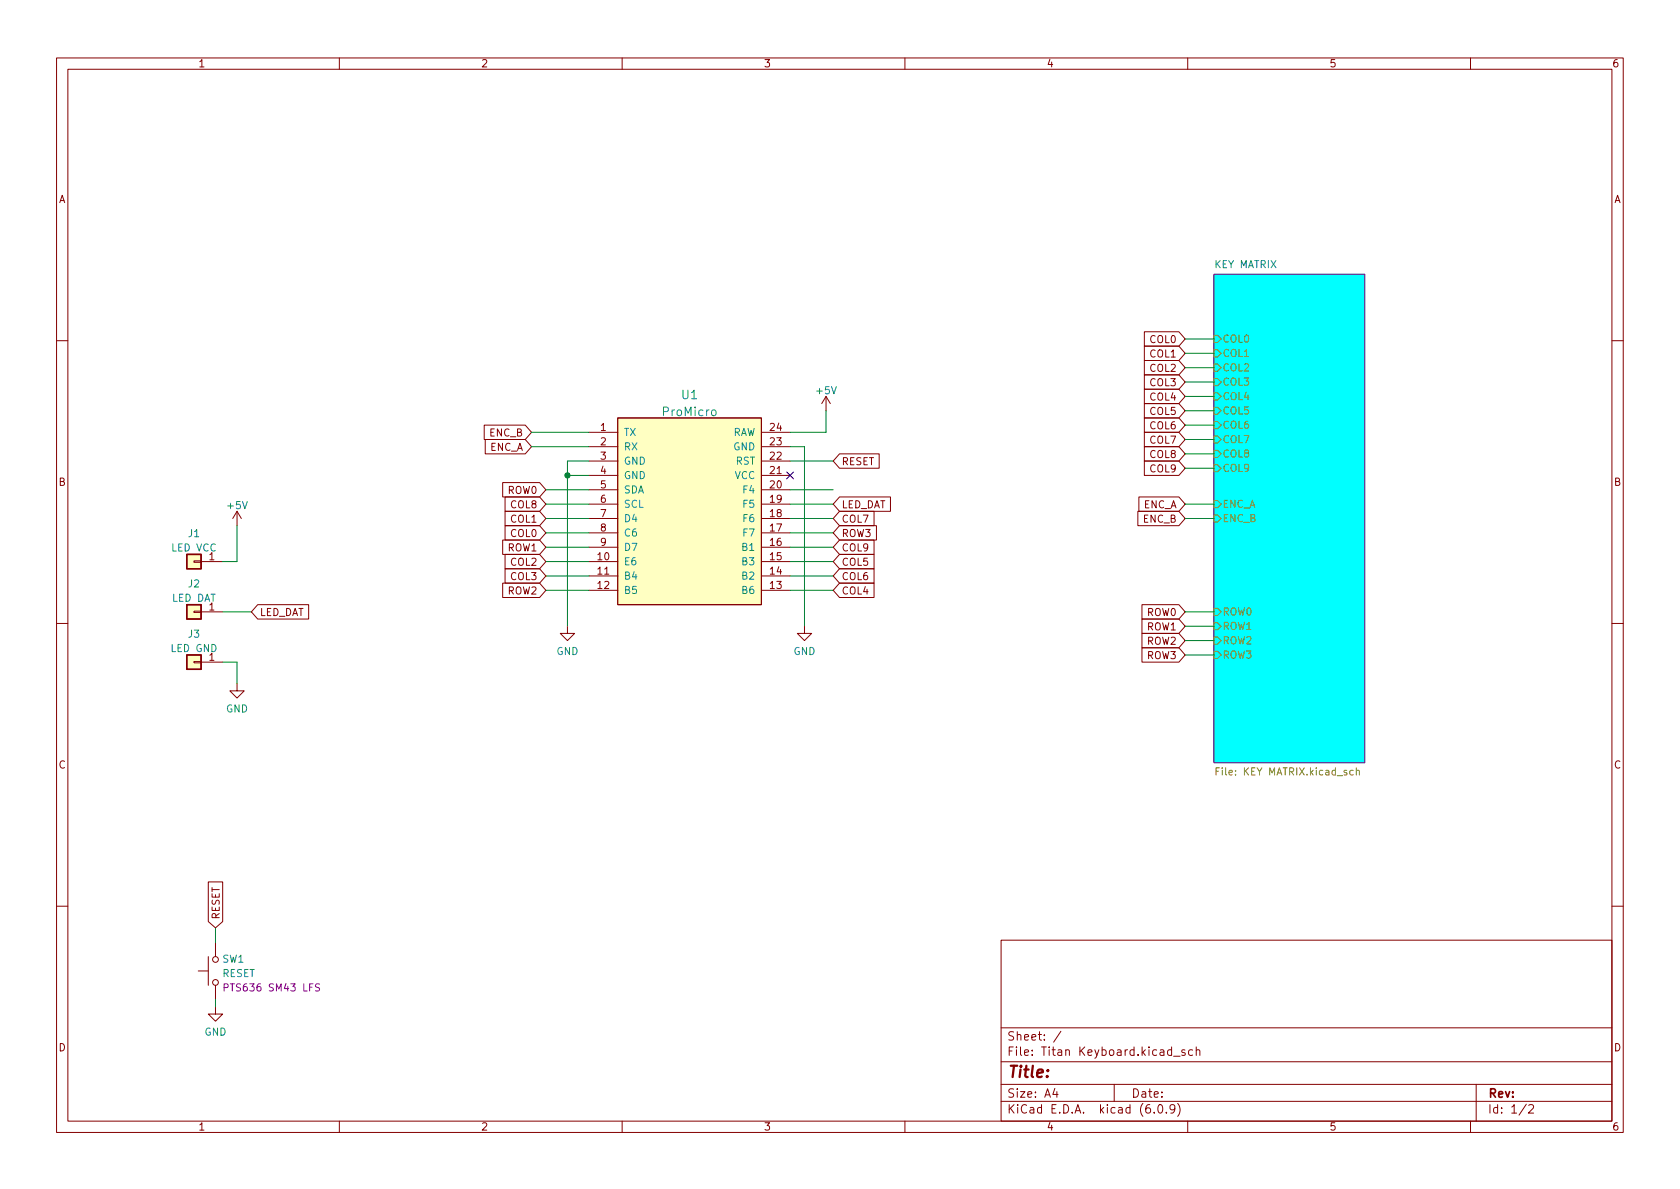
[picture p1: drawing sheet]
<svg xmlns="http://www.w3.org/2000/svg" width="297mm" height="210mm" viewBox="0 0 297 210" stroke-linecap="round" stroke-linejoin="round" font-family="sans-serif">
<g fill="none" stroke="#840000" stroke-width=".18">
<path d="M10 10.2h277v190.1h-277zM12 12.2h273v186.1h-273zM60 10.2v2M110 10.2v2M160 10.2v2M210 10.2v2M260 10.2v2M202.3 58.7h6.1l1.1 1.2-1.1 1.3h-6.1zM10 60.2h2M85.6 75.2h7.3l1.1 1.2-1.1 1.3h-7.3zM85.8 77.7h7.1l1.1 1.3-1.1 1.3h-7.1zM104.1 76.4h5.1"/>
<path d="M104.1 79h5.1M109.2 73.9h25.4v33h-25.4zM134.6 76.4h5.1M134.6 79h5.1M146 70.1l-.7 1.3M146 70.1v2.5M146 70.1l.8 1.3M202.3 79h6.1l1.1 1.3-1.1 1.2h-6.1zM202.3 66.3h6.1l1.1 1.3-1.1 1.2h-6.1zM202.3 63.7h6.1l1.1 1.3-1.1 1.3h-6.1zM202.3 61.2h6.1l1.1 1.3-1.1 1.2h-6.1zM202.3 73.9h6.1l1.1 1.3-1.1 1.2h-6.1z"/>
<path d="M202.3 76.4h6.1l1.1 1.3-1.1 1.3h-6.1zM202.3 68.8h6.1l1.1 1.3-1.1 1.3h-6.1zM202.3 71.4h6.1l1.1 1.2-1.1 1.3h-6.1zM285 60.2h2M34.3 99.2h1.3v.2h-1.3zM35.6 99.3h3.8M41.9 90.4l-.8 1.3M41.9 90.4v2.6M41.9 90.4l.8 1.3M88.9 85.3h6.5l1.1 1.3-1.1 1.3h-6.5zM88.9 95.5h6.5l1.1 1.3-1.1 1.2h-6.5zM89.3 87.9h6.1l1.1 1.2-1.1 1.3h-6.1z"/>
<path d="M89.3 93h6.1l1.1 1.2-1.1 1.3h-6.1zM89.3 90.4h6.1l1.1 1.3-1.1 1.3h-6.1zM89.3 98h6.1l1.1 1.3-1.1 1.3h-6.1zM104.1 99.3h5.1M104.1 96.8h5.1M104.1 94.2h5.1M104.1 91.7h5.1M104.1 89.1h5.1M104.1 86.6h5.1M104.1 84.1h5.1M104.1 81.5h5.1M134.6 99.3h5.1"/>
<path d="M134.6 96.8h5.1M134.6 94.2h5.1M134.6 91.7h5.1M134.6 89.1h5.1M134.6 86.6h5.1M134.6 84.1h5.1M134.6 81.5h5.1M148.4 80.3h7v2.5h-7l-1.1-1.3zM148.4 87.9h9v2.5h-9l-1.1-1.3zM148.4 95.5h6.1v2.5h-6.1l-1.1-1.2zM148.4 93h6.6v2.5h-6.6l-1.1-1.3zM148.4 90.4h6.1v2.6h-6.1l-1.1-1.3z"/>
<path d="M148.4 98h6.1v2.6h-6.1l-1.1-1.3zM201.2 90.4h7.2l1.1 1.3-1.1 1.3h-7.2zM201.4 87.9h7l1.1 1.2-1.1 1.3h-7zM202.3 81.5h6.1l1.1 1.3-1.1 1.3h-6.1zM10 110.2h2M34.3 117h1.3v.2h-1.3zM34.3 108.1h1.3v.2h-1.3zM35.6 117.1h3.8M35.6 108.2h3.8M45.6 106.9h9v2.6h-9l-1.2-1.3zM88.9 103.1h6.5l1.1 1.3-1.1 1.3h-6.5zM89.3 100.6h6.1l1.1 1.2-1.1 1.3h-6.1z"/>
<path d="M100.3 110.7v1.3h1.3l-1.3 1.3-1.2-1.3h1.2M104.1 101.8h5.1M104.1 104.4h5.1M134.6 101.8h5.1M134.6 104.4h5.1M142.2 110.7v1.3h1.3l-1.3 1.3-1.2-1.3h1.2M148.4 103.1h6.1v2.6h-6.1l-1.1-1.3zM148.4 100.6h6.1v2.5h-6.1l-1.1-1.3zM201.9 114.5h6.5l1.1 1.3-1.1 1.3h-6.5zM201.9 112h6.5l1.1 1.3-1.1 1.2h-6.5zM201.9 106.9h6.5l1.1 1.3-1.1 1.3h-6.5zM201.9 109.5h6.5l1.1 1.2-1.1 1.3h-6.5z"/>
<path d="M285 110.2h2M41.9 120.9v1.3h1.3l-1.3 1.2-1.3-1.2h1.3M36.8 156h2.6v7l-1.3 1.1-1.3-1.1zM10 160.2h2M35.1 171.7h1.7M36.8 169.2v5M38.1 178v1.3h1.3l-1.3 1.3-1.3-1.3h1.3M38.1 166.6v2.6M38.1 174.2v2.6M177 166.3h108v32h-108zM285 160.2h2M60 198.3v2"/>
<path d="M110 198.3v2M160 198.3v2M177 194.8h108M177 191.8h108M177 187.8h108M177 181.8h108M186.5 192.5l-.4 1h1M186.9 193v1M187.6 182.4l-1.3 1.9M197 191.8v3M204.1 196.7v.1M204.9 195.4l.2-.1a.81 .81 0 0 1 .6 .7 .81 .81 0 0 1-.3 .8h-.2a.81 .81 0 0 1-.6-.6 .81 .81 0 0 1 .3-.8z"/>
<path d="M206.2 196.7v.1M207.5 186.8h1.1M207.7 196l-.3 .3h-.3l-.2-.3 .1-.6 .4-.1 .2 .2a.99 .99 0 0 1-.3 1.3h-.3M208.2 195.1a1.72 1.72 0 0 1 0 2.3M209.5 185.7l-.4-.1-.2 .2 .1 .3 .5 .1v.4h-.6M210 198.3v2M210.9 185.7l-.5-.1-.3 .3v.4l.2 .3h.6M211.5 185.8l.2-.2 .4 .1v.9M211.5 185.1v1.5M260 198.3v2M261 191.8v6.5M269.9 195.3l-1.3 1.9"/>
<path d="M270.3 195.5l.6-.2 .2 .2 .1 .3-1 1h1"/>
<circle cx="38.1" cy="173.7" r=".51"/>
<circle cx="38.1" cy="169.7" r=".51"/>
</g>
<path d="M214.6 48.5h26.7v86.4h-26.7z" fill="#0ff" stroke="#0ff" stroke-width=".18"/>
<path d="M214.6 48.5h26.7v86.4h-26.7zM39.6 174.6h.6l.2-.2-.1-.3-.7-.1v1.2M56.5 174h-.5l-.2 .1v.4l.6 .2 .1 .3-.2 .2h-.5" fill="none" stroke="#840084" stroke-width=".18"/>
<g fill="none" stroke="#848400" stroke-width=".18">
<path d="M214.6 59.3h.7l.6 .6-.6 .7h-.7zM214.6 69.5h.7l.6 .6-.6 .6h-.7zM214.6 74.5h.7l.6 .7-.6 .6h-.7zM214.6 72h.7l.6 .6-.6 .7h-.7zM214.6 77.1h.7l.6 .6-.6 .7h-.7zM214.6 79.6h.7l.6 .7-.6 .6h-.7zM214.6 66.9h.7l.6 .7-.6 .6h-.7zM214.6 64.4h.7l.6 .6-.6 .7h-.7zM214.6 61.8h.7l.6 .7-.6 .6h-.7zM214.6 82.2h.7l.6 .6-.6 .6h-.7zM214.6 88.5h.7l.6 .6-.6 .7h-.7zM214.6 91.1h.7l.6 .6-.6 .6h-.7z"/>
<path d="M214.6 110.1h.7l.6 .6-.6 .7h-.7zM214.6 107.6h.7l.6 .6-.6 .6h-.7zM214.6 112.6h.7l.6 .7-.6 .6h-.7zM214.6 115.2h.7l.6 .6-.6 .7h-.7zM215 136.4h.4M215.6 135.8h-.6v1.2M239.3 136.3l-.4-.1-.2 .2 .1 .6h.5M239.8 136.3l.2-.1 .3 .1 .1 .7M239.8 135.8v1.2"/>
</g>
<g fill="#ffffc2" stroke="#ffffc2" stroke-width=".18">
<path d="M33 115.8h2.6v2.6h-2.6z"/>
<path d="M33 98h2.6v2.6h-2.6z"/>
<path d="M33 106.9h2.6v2.6h-2.6z"/>
<path d="M109.2 73.9h25.4v33h-25.4z"/>
</g>
<path d="M33 98h2.6v2.6h-2.6zM33 115.8h2.6v2.6h-2.6zM33 106.9h2.6v2.6h-2.6z" fill="none" stroke="#840000" stroke-width=".25"/>
<path d="M125.9 72.6l.2-.1 .4 .1 .1 .6-.1 .2-.4 .1-.2-.1z" fill="none" stroke="#008484" stroke-width=".18"/>
<g fill="none" stroke="#008400" stroke-width=".18">
<path d="M209.5 59.9h5.1M94 76.4h10.1M94 79h10.1M139.7 79h2.5v31.7M146 72.6v3.8h-6.3M209.5 77.7h5.1M209.5 65h5.1M209.5 70.1h5.1M209.5 72.6h5.1M209.5 75.2h5.1M209.5 67.6h5.1M209.5 62.5h5.1"/>
<path d="M41.9 93v6.3h-2.5M96.5 91.7h7.6M96.5 94.2h7.6M96.5 96.8h7.6M96.5 89.1h7.6M96.5 86.6h7.6M96.5 99.3h7.6M100.3 84.1h3.8M104.1 81.5h-3.8v29.2M139.7 91.7h7.6M139.7 94.2h7.6M139.7 96.8h7.6"/>
<path d="M139.7 89.1h7.6M139.7 81.5h7.6M139.7 86.6h7.6M139.7 99.3h7.6M209.5 91.7h5.1M209.5 89.1h5.1M209.5 82.8h5.1M209.5 80.3h5.1M39.4 108.2h5M39.4 117.1h2.5v3.8M96.5 101.8h7.6M96.5 104.4h7.6"/>
<path d="M139.7 101.8h7.6M139.7 104.4h7.6M209.5 108.2h5.1M209.5 113.3h5.1M209.5 110.7h5.1M209.5 115.8h5.1M38.1 164.1v2.5M38.1 176.8v1.2"/>
</g>
<path d="M139.1 83.5l1.2 1.2M140.3 83.5l-1.2 1.2" fill="none" stroke="#000084" stroke-width=".18"/>
<circle cx="100.3" cy="84.1" r=".46" fill="#008400" stroke="#008400" stroke-width=".18"/>
<text font-size="2.8" fill="#840000" x="178" y="190.6">Title:</text>
<g font-size="2.1" fill="#008484">
<text x="120.6" y="70.6">U1</text>
<text x="117.3" y="73.6">ProMicro</text>
</g>
<g font-size="2.1" fill="#840000">
<text x="178" y="184">Sheet: /</text>
<text x="178" y="186.7">File: Titan Keyboard.kicad_sch</text>
<text x="178" y="196.9">KiCad E.D.A. kicad (6.0.9)</text>
<text x="178" y="194.1">Size: A4</text>
<text x="200" y="194.1">Date:</text>
<text x="263" y="194.1">Rev:</text>
<text x="263" y="196.9">Id: 1/2</text>
</g>
<g font-size="1.8" fill="#840000">
<text x="35" y="11.9">1</text>
<text x="85" y="11.9">2</text>
<text x="135" y="11.9">3</text>
<text x="185" y="11.9">4</text>
<text x="235" y="11.9">5</text>
<text x="285" y="11.9">6</text>
<text x="10.3" y="35.9">A</text>
<text x="285.3" y="35.9">A</text>
<text x="203.4" y="60.7">COL0</text>
<text x="203.4" y="65.7">COL2</text>
<text x="203.4" y="63.2">COL1</text>
<text x="203.4" y="68.3">COL3</text>
<text x="203.4" y="70.8">COL4</text>
<text x="86.6" y="77.2">ENC_B</text>
<text x="106.2" y="76.2">1</text>
<text x="136.2" y="76.2">24</text>
<text x="203.4" y="75.9">COL6</text>
<text x="203.4" y="73.4">COL5</text>
<text x="86.6" y="79.7">ENC_A</text>
<text x="106.2" y="78.7">2</text>
<text x="106.2" y="81.3">3</text>
<text x="106.2" y="83.8">4</text>
<text x="136.2" y="83.8">21</text>
<text x="136.2" y="81.3">22</text>
<text x="136.2" y="78.7">23</text>
<text x="148.7" y="82.3">RESET</text>
<text x="203.4" y="83.5">COL9</text>
<text x="203.4" y="81">COL8</text>
<text x="203.4" y="78.4">COL7</text>
<text x="10.3" y="85.9">B</text>
<text x="89.8" y="87.3">ROW0</text>
<text x="90.4" y="89.9">COL8</text>
<text x="106.2" y="86.4">5</text>
<text x="106.2" y="88.9">6</text>
<text x="136.2" y="88.9">19</text>
<text x="136.2" y="86.4">20</text>
<text x="148.7" y="89.9">LED_DAT</text>
<text x="202.1" y="89.9">ENC_A</text>
<text x="285.3" y="85.9">B</text>
<text x="90.4" y="95">COL0</text>
<text x="90.4" y="92.4">COL1</text>
<text x="106.2" y="91.4">7</text>
<text x="106.2" y="94">8</text>
<text x="136.2" y="94">17</text>
<text x="136.2" y="91.4">18</text>
<text x="148.7" y="95">ROW3</text>
<text x="148.7" y="92.4">COL7</text>
<text x="202.1" y="92.4">ENC_B</text>
<text x="37" y="99.1">1</text>
<text x="89.8" y="97.5">ROW1</text>
<text x="90.4" y="100">COL2</text>
<text x="105.7" y="99.1">10</text>
<text x="105.7" y="101.6">11</text>
<text x="106.2" y="96.5">9</text>
<text x="136.2" y="101.6">14</text>
<text x="136.2" y="99.1">15</text>
<text x="136.2" y="96.5">16</text>
<text x="148.7" y="97.5">COL9</text>
<text x="148.7" y="100">COL5</text>
<text x="37" y="107.9">1</text>
<text x="89.8" y="105.1">ROW2</text>
<text x="90.4" y="102.6">COL3</text>
<text x="105.7" y="104.1">12</text>
<text x="136.2" y="104.1">13</text>
<text x="148.7" y="105.1">COL4</text>
<text x="148.7" y="102.6">COL6</text>
<text x="45.9" y="108.9">LED_DAT</text>
<text x="202.8" y="108.9">ROW0</text>
<text x="202.8" y="111.5">ROW1</text>
<text x="37" y="116.8">1</text>
<text x="202.8" y="116.5">ROW3</text>
<text x="202.8" y="114">ROW2</text>
<text x="10.3" y="135.9">C</text>
<text x="285.3" y="135.9">C</text>
<text x="38.8" y="162.6" transform="rotate(-90 38.8 162.6)">RESET</text>
<text x="10.3" y="185.9">D</text>
<text x="285.3" y="185.9">D</text>
<text x="35" y="199.9">1</text>
<text x="85" y="199.9">2</text>
<text x="135" y="199.9">3</text>
<text x="185" y="199.9">4</text>
<text x="235" y="199.9">5</text>
<text x="285" y="199.9">6</text>
</g>
<g font-size="1.8" fill="#008484">
<text x="214.8" y="47.4">KEY MATRIX</text>
<text x="144.5" y="69.7">+5V</text>
<text x="110.2" y="77.1">TX</text>
<text x="129.4" y="77.1">RAW</text>
<text x="110.2" y="79.6">RX</text>
<text x="110.2" y="82.2">GND</text>
<text x="129.7" y="79.6">GND</text>
<text x="130.1" y="82.2">RST</text>
<text x="110.2" y="84.7">GND</text>
<text x="110.2" y="87.2">SDA</text>
<text x="110.2" y="89.8">SCL</text>
<text x="129.9" y="84.7">VCC</text>
<text x="131.5" y="89.8">F5</text>
<text x="131.5" y="87.2">F4</text>
<text x="33.3" y="95">J1</text>
<text x="40.3" y="90">+5V</text>
<text x="110.2" y="92.3">D4</text>
<text x="110.2" y="94.9">C6</text>
<text x="131.5" y="94.9">F7</text>
<text x="131.5" y="92.3">F6</text>
<text x="30.4" y="97.5">LED VCC</text>
<text x="110.2" y="99.9">E6</text>
<text x="110.2" y="97.4">D7</text>
<text x="131.3" y="99.9">B3</text>
<text x="131.3" y="97.4">B1</text>
<text x="30.5" y="106.4">LED DAT</text>
<text x="33.3" y="103.9">J2</text>
<text x="110.2" y="102.5">B4</text>
<text x="110.2" y="105">B5</text>
<text x="131.3" y="105">B6</text>
<text x="131.3" y="102.5">B2</text>
<text x="33.3" y="112.8">J3</text>
<text x="30.3" y="115.3">LED GND</text>
<text x="98.4" y="115.8">GND</text>
<text x="140.3" y="115.8">GND</text>
<text x="39.9" y="126">GND</text>
<text x="39.2" y="172.8">RESET</text>
<text x="39.3" y="170.2">SW1</text>
<text x="36.1" y="183.1">GND</text>
</g>
<g font-size="1.8" fill="#848400">
<text x="216.1" y="65.7">COL2</text>
<text x="216.1" y="60.6">COL0</text>
<text x="216.1" y="63.1">COL1</text>
<text x="216.1" y="70.7">COL4</text>
<text x="216.1" y="68.2">COL3</text>
<text x="216.1" y="75.8">COL6</text>
<text x="216.1" y="73.3">COL5</text>
<text x="216.1" y="83.4">COL9</text>
<text x="216.1" y="78.4">COL7</text>
<text x="216.1" y="80.9">COL8</text>
<text x="216.1" y="89.8">ENC_A</text>
<text x="216.1" y="92.3">ENC_B</text>
<text x="216.1" y="111.4">ROW1</text>
<text x="216.1" y="108.8">ROW0</text>
<text x="216.1" y="113.9">ROW2</text>
<text x="216.1" y="116.5">ROW3</text>
<text x="215.6" y="137.1">File: KEY MATRIX.kicad_sch</text>
</g>
<text font-size="1.8" fill="#840084" x="40.4" y="175.3">PTS636 SM43 LFS</text>
</svg>
